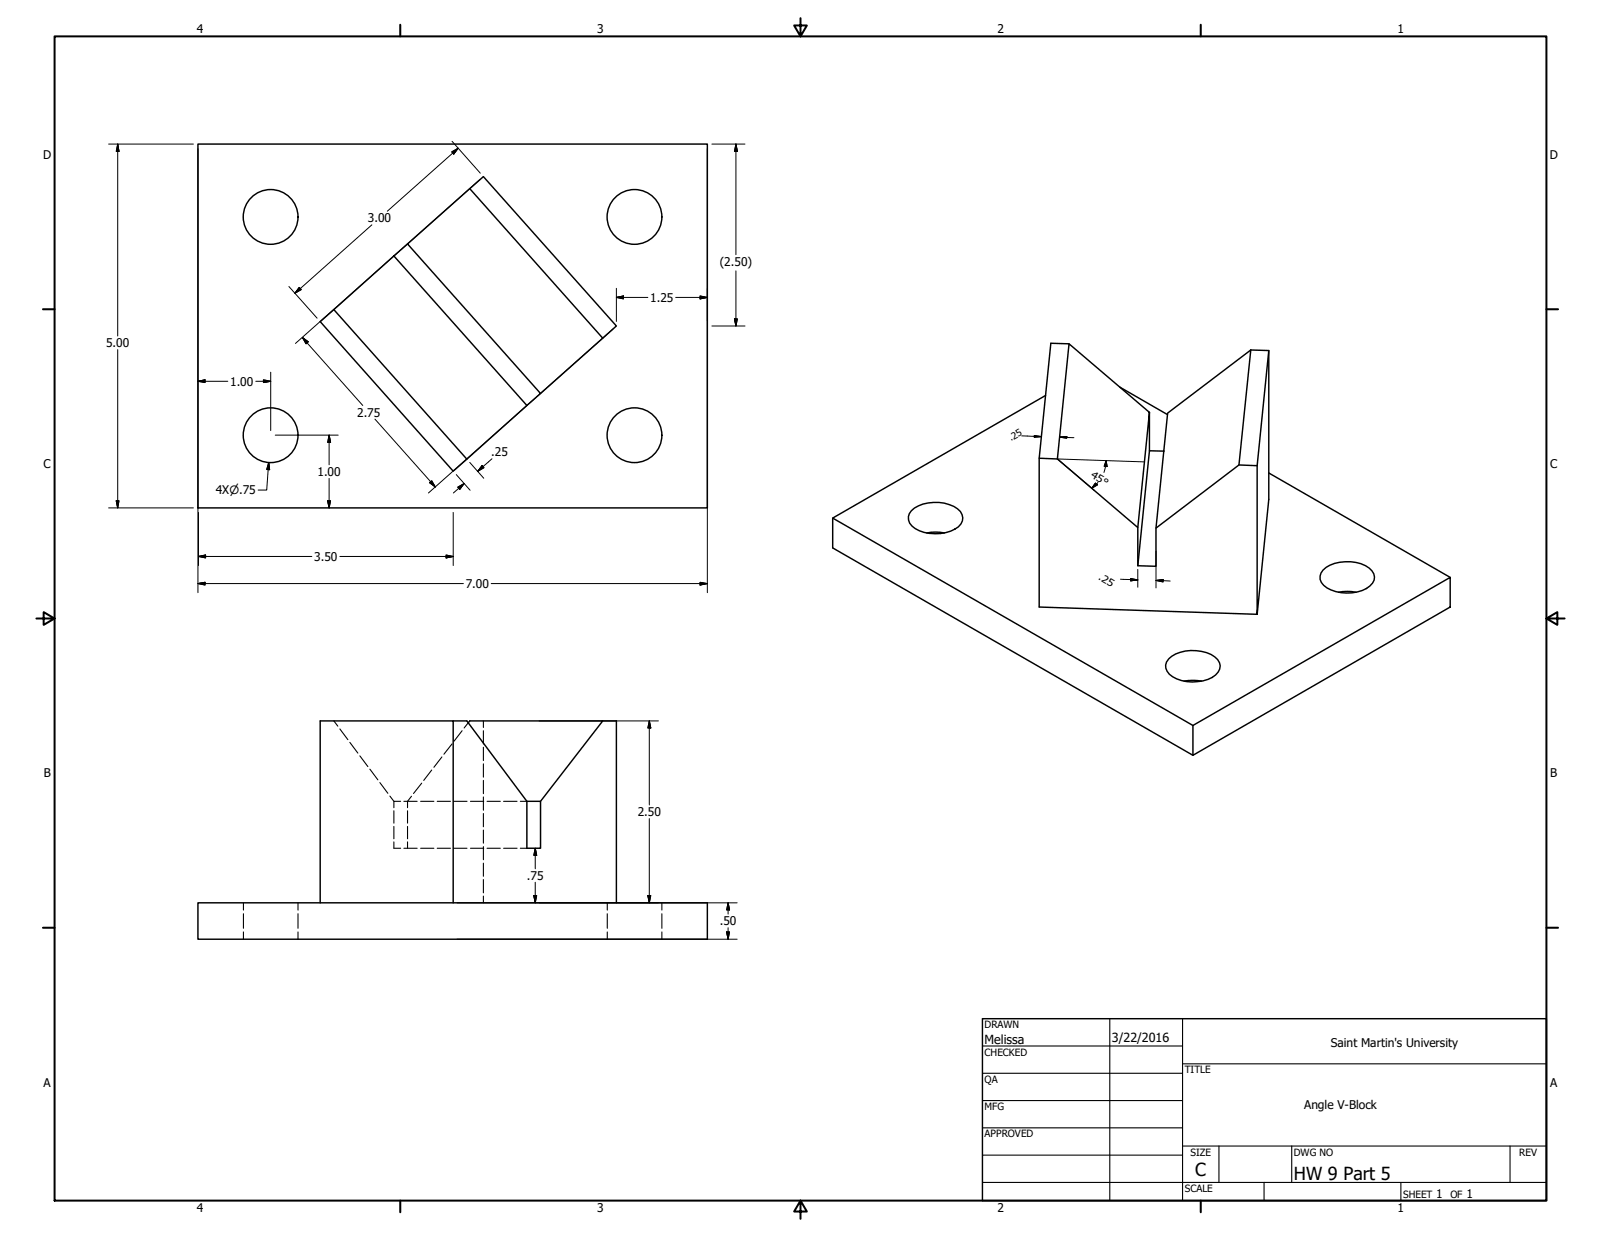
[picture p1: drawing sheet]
<svg xmlns="http://www.w3.org/2000/svg" width="559mm" height="432mm" viewBox="0 0 559 432" stroke-linecap="round" stroke-linejoin="round" font-family="sans-serif">
<!-- layer: Hidden (ANSI) -->
<g fill="none" stroke="#000" stroke-width=".38">
<path d="M116.5 251.7l1.4 1.8M118.6 254.4l2.8 3.8M122.1 259.1l2.8 3.8M157.8 259.7l-2.9 3.6M161.3 255.1l-2.8 3.6M163.4 252.3l-1.4 1.8M168.7 251.7v2.2M168.7 255.1v4.6M125.6 263.8l2.8 3.8M129.1 268.5l2.8 3.7M132.6 273.2l2.8 3.7M136.1 277.9l1.4 1.8"/>
<path d="M139.8 279.7h-2.3v2.2M141 279.7h4.6M143.6 277.9l-1.4 1.8v2.2M146.8 279.7h4.6M147.2 273.4l-2.9 3.6M150.7 268.8l-2.8 3.6M152.6 279.7h4.6M154.2 264.2l-2.8 3.6M158.4 279.7h4.6M164.2 279.7h4.6M168.7 260.9v4.6M168.7 266.6v4.7"/>
<path d="M168.7 272.4v4.7M168.7 278.2v4.6M170 279.7h4.6M175.8 279.7h4.7M181.6 279.7h2.3M137.5 293.9v2.2h2.3M137.5 283v4.3M137.5 288.5v4.3M141 296.1h4.6M142.2 283v4.3M142.2 288.5v4.3M142.2 293.9v2.2"/>
<path d="M146.8 296.1h4.6M152.6 296.1h4.6M158.4 296.1h4.6M164.2 296.1h4.6M168.7 284v4.6M168.7 289.8v4.5M168.7 295.5v4.6M170 296.1h4.6M175.8 296.1h4.7M181.6 296.1h2.3M85 315.2v2.5M85 319v5"/>
<path d="M104 315.2v2.5M104 319v5M168.7 301.3v4.6M168.7 307v4.7M168.7 312.8v2.4M212 315.2v2.5M212 319v5M231 315.2v2.5M231 319v5M85 325.3v2.6M104 325.3v2.6M212 325.3v2.6"/>
<path d="M231 325.3v2.6"/>
</g>
<!-- layer: Visible (ANSI) -->
<g fill="none" stroke="#000" stroke-width=".51">
<path d="M69.1 50.3h177.8v127h-177.8zM164 65.8l-21.8 19.4 46.5 52.2-4.8 4.1M164 65.8l46.4 52.2-21.7 19.4M164 65.8l4.7-4.1 46.4 52.1-4.7 4.2M142.2 85.2l-4.7 4.1M116.5 108.1l21-18.8 46.4 52.2-21 18.8zM116.5 108.1l-4.7 4.2 46.4 52.2 4.7-4.2M364.9 138l-74.3 42.8v10.5l125.8 72.4M373.1 120l-6.3-.2-4.1 40.2v51.9l76.1 2.5M390.8 135.1l16.7 9.6M436.6 122.2l-29.1 22-4 40.1v13.4l-6.4-.2 4.1-40.1 5 .1M436.6 122.2l-4.2 40.1-28.9 22"/>
<path d="M436.6 122.2l6.2 .2v51.9l-4 40.1v-51.8M442.8 122.4l-4 40.2-6.4-.3M362.7 160l6.4 .2M401.2 144l-28.1-24-4 40.2 28 23.9 4.1-40.1v13.4M318.1 178.3a13.9 13.9 0 0 1 16.1-.7 3.9 3.9 0 0 1 1.8 3.9 3.9 3.9 0 0 1-2.8 3.2 14.4 14.4 0 0 1-14.9-1.1 3.7 3.7 0 0 1-.2-5.3zM442.8 165.1l63.4 36.4M290.6 180.8l125.8 72.4M323.5 186.1a15.1 15.1 0 0 1 6.1 0M397.1 184.1v13.4M461.8 199a13.8 13.8 0 0 1 14.8-1.5 4.7 4.7 0 0 1 3 5 8.7 8.7 0 0 1-7.7 4.4 13.2 13.2 0 0 1-9.9-2.6 3.6 3.6 0 0 1-.2-5.3zM467.2 206.8a15.1 15.1 0 0 1 6.1 0M407.9 230a13.8 13.8 0 0 1 16.1-.7 3.7 3.7 0 0 1 .3 6.3 13.9 13.9 0 0 1-16.2-.3 3.6 3.6 0 0 1-.2-5.3z"/>
<path d="M413.3 237.7l3.1-.2 3 .2M158.2 251.7h4.7l21 28v16.4h4.8v-16.4h-4.8M163.4 252.3l.6-.6h46.4l-21.7 28M210.4 251.7h4.7v63.5M416.4 253.2l89.8-51.7v10.4l-89.8 51.8zM69.1 315.2h177.8v12.7h-177.8zM111.8 315.2v-63.5h46.4v63.5"/>
<circle cx="94.5" cy="75.7" r="9.6"/>
<circle cx="221.5" cy="75.7" r="9.6"/>
<circle cx="94.5" cy="151.9" r="9.6"/>
<circle cx="221.5" cy="151.9" r="9.6"/>
</g>
<!-- layer: Border (ANSI) -->
<g fill="none" stroke="#000" stroke-width=".7">
<path d="M19 12.7h520.8v406.4h-520.8zM139.7 8.6v4.1M279.4 6.3v6.4l-2.2-3.8h4.4l-2.2 3.8M419.1 8.6v4.1M15 107.9h4M539.8 107.9h4M12.7 215.9h6.3l-3.8-2.2v4.4l3.8-2.2M539.8 215.9l3.8 2.2v-4.4l-3.8 2.2h6.3M15 323.8h4M539.8 323.8h4M139.7 419.1v4.1M279.4 419.1l2.2 3.8h-4.4l2.2-3.8v6.3"/>
<path d="M419.1 419.1v4.1"/>
</g>
<!-- layer: Title (ANSI) -->
<g fill="none" stroke="#000" stroke-width=".38">
<path d="M387.3 355.6v63.5M412.7 355.6v63.5M342.9 365.1h69.8M342.9 374.6h69.8M412.7 371.3h127.1M342.9 384.2h69.8M342.9 393.7h69.8M342.9 412.7h196.9M342.9 403.2h69.8M412.7 400h127.1M425.4 400v12.7M441.2 412.7v6.4"/>
<path d="M450.8 400v12.7M488.9 412.7v6.4M527 400v12.7"/>
</g>
<path d="M342.9 355.6h196.9v63.5h-196.9z" fill="none" stroke="#000" stroke-width=".51"/>
<!-- layer: Dimension (ANSI) -->
<g fill="none" stroke="#000" stroke-width=".35">
<path d="M37.9 50.3h29.6M41.1 50.3l.4 2.5h-.9zM41.1 50.3v67M69.1 51.9v155M157.7 53l2.2-1.2-1.5 2zM157.8 49.3l9.8 11.2M159.9 51.8l-24.7 21.9M246.9 51.9v155M248.5 50.3h11.5M256.9 50.3l.5 2.5h-1.1zM256.9 50.3v38.6M129.8 78.5l-26.9 23.9"/>
<path d="M167.5 62.7l-64.4 57.2M256.9 94.6v19.2M100.8 100l9.9 11.1M104.5 100.3l.7 .8-2.3 1.3zM105.5 117.8l2.1 1.5-.8 .7zM105.5 117.8l21.1 23.7M213.9 114.9l-64.4 57.2M215.1 103.8l2.5-.5v1zM215.1 103.8h11M215.1 100.6v11.6M235.8 103.8h11.1M244.3 103.3l2.6 .5-2.6 .5z"/>
<path d="M248.5 113.8h11.5M256.3 111.3h1.1l-.5 2.5zM41.1 122v55.3M69.1 133.1l2.5-.5v.9zM69.1 133.1h10.4M89.3 133.1h5.2M91.9 132.6l2.6 .5-2.6 .4zM94.5 129.9v20.4M96.1 151.9h21.9M114.9 151.9l.5 2.5h-1zM114.9 151.9v10.3M130.9 146.3l21.1 23.7"/>
<path d="M356.6 152.1l6.9 .3M361 152l2.5 .4-2.5 .2zM369.8 152.6l2.6-.2-.1 .6zM369.8 152.6l5 .2M37.9 177.3h29.6M40.6 174.8h.9l-.4 2.5zM69.3 178.9v18.5M93.8 161.4l.3 2.6-1-.1zM93.8 161.4l-.7 9.7h-3M114.4 174.8h1l-.5 2.5zM114.9 167v10.3M149.9 168.5l.8-.7 1.3 2.2z"/>
<path d="M158.2 178.9v18.5M159.3 165.7l4.8 5.4M159.8 170.1l2.2-1.3-1.5 2zM162 168.8l-3.8 3.3M164 161.4l4.8 5.5M168.3 162.5l.6 .8-2.1 1.2zM171.7 160.1l-4.9 4.4M382.3 168.7l.8 .5-2 1.2zM383.2 168.4l-2.1 2M386.1 160.8l.3 2.1-1-.1zM386.1 160.8l-.2 2-.6 2.1M399.2 161.2l-30.1-1 12.9 11"/>
<path d="M69.3 194.2l2.5-.5v1.1zM69.3 194.2h39.5M118.6 194.2h39.6M155.7 193.7l2.5 .5-2.5 .6zM397.1 198.8v6.2M403.5 192.3v12.9M69.1 203.7l2.5-.4v.9zM69.1 203.7h92.6M171.4 203.7h75.5M244.3 203.3l2.6 .4-2.6 .5zM391.1 202.2l6 .2M394.7 201.9l2.4 .5-2.4 .4z"/>
<path d="M403.5 202.6l2.5-.3v.8zM403.5 202.6l4.9 .2M188.2 251.7h41.6M226.6 251.7l.5 2.4h-1zM226.6 251.7v29.3M186.8 296.1l.5 2.5h-1zM186.8 296.1v7.2M226.6 285.8v29.4M159.6 315.2h97.7M186.3 312.6h1l-.5 2.6zM186.8 308v7.2M226.1 312.6h1l-.5 2.6z"/>
<path d="M254.1 315.2l.5 2.4h-1zM254.1 315.2v3.9M159.6 327.9h97.7M253.6 325.3h1l-.5 2.6zM254.1 323.8v4.1"/>
</g>
<g fill="#000" stroke="#000" stroke-width=".35">
<path d="M41.1 50.3l.4 2.5zM41.1 50.3l.4 2.5h-.9zM159.9 51.8l-1.5 2zM157.7 53l2.2-1.2-1.5 2zM256.9 50.3l.5 2.5zM256.9 50.3l.5 2.5h-1.1zM104.5 100.3l-1.6 2.1zM104.5 100.3l.7 .8-2.3 1.3zM105.5 117.8l2.1 1.5zM105.5 117.8l2.1 1.5-.8 .7zM215.1 103.8l2.5-.5zM215.1 103.8l2.5-.5v1z"/>
<path d="M244.3 104.3l2.6-.5zM244.3 103.3l2.6 .5-2.6 .5zM256.3 111.3l.6 2.5zM256.3 111.3h1.1l-.5 2.5zM69.1 133.1l2.5-.5zM69.1 133.1l2.5-.5v.9zM91.9 133.5l2.6-.4zM91.9 132.6l2.6 .5-2.6 .4zM114.9 151.9l.5 2.5zM114.9 151.9l.5 2.5h-1zM361 152.6l2.5-.2zM361 152l2.5 .4-2.5 .2z"/>
<path d="M369.8 152.6l2.6-.2zM369.8 152.6l2.6-.2-.1 .6zM40.6 174.8l.5 2.5zM40.6 174.8h.9l-.4 2.5zM93.8 161.4l.3 2.6zM93.8 161.4l.3 2.6-1-.1zM114.4 174.8l.5 2.5zM114.4 174.8h1l-.5 2.5zM149.9 168.5l2.1 1.5zM149.9 168.5l.8-.7 1.3 2.2zM162 168.8l-1.5 2zM159.8 170.1l2.2-1.3-1.5 2z"/>
<path d="M168.3 162.5l-1.5 2zM168.3 162.5l.6 .8-2.1 1.2zM382.3 168.7l-1.2 1.7zM382.3 168.7l.8 .5-2 1.2zM386.1 160.8l.3 2.1zM386.1 160.8l.3 2.1-1-.1zM69.3 194.2l2.5-.5zM69.3 194.2l2.5-.5v1.1zM155.7 194.8l2.5-.6zM155.7 193.7l2.5 .5-2.5 .6zM69.1 203.7l2.5-.4zM69.1 203.7l2.5-.4v.9z"/>
<path d="M244.3 204.2l2.6-.5zM244.3 203.3l2.6 .4-2.6 .5zM394.7 202.8l2.4-.4zM394.7 201.9l2.4 .5-2.4 .4zM403.5 202.6l2.5-.3zM403.5 202.6l2.5-.3v.8zM226.6 251.7l.5 2.4zM226.6 251.7l.5 2.4h-1zM186.8 296.1l.5 2.5zM186.8 296.1l.5 2.5h-1zM186.3 312.6l.5 2.6zM186.3 312.6h1l-.5 2.6z"/>
<path d="M226.1 312.6l.5 2.6zM226.1 312.6h1l-.5 2.6zM254.1 315.2l.5 2.4zM254.1 315.2l.5 2.4h-1zM253.6 325.3l.5 2.6zM253.6 325.3h1l-.5 2.6z"/>
</g>
<g font-size="6.3">
<text x="417.2" y="410.6">C</text>
<text x="451.6" y="411.9">HW 9 Part 5</text>
</g>
<g font-size="4.4">
<text x="343.7" y="364.3">Melissa</text>
<text x="388.1" y="363.7">3/22/2016</text>
</g>
<g font-size="4.2">
<text x="68.7" y="11.7">4</text>
<text x="208.4" y="11.7">3</text>
<text x="348.1" y="11.7">2</text>
<text x="487.8" y="11.7">1</text>
<text x="15.1" y="55.5">D</text>
<text x="540.9" y="55.5">D</text>
<text x="128.4" y="77.7">3.00</text>
<text x="251.2" y="92.9">(2.50)</text>
<text x="226.9" y="105.3">1.25</text>
<text x="37" y="121.2">5.00</text>
<text x="80.3" y="134.6">1.00</text>
<text x="124.7" y="145.4">2.75</text>
<text x="171.4" y="159.3">.25</text>
<text x="15.2" y="163.4">C</text>
<text x="110.8" y="166.1">1.00</text>
<text x="541" y="163.4">C</text>
<text x="75.3" y="172.5">4X⌀.75</text>
<text x="109.7" y="195.8">3.50</text>
<text x="162.6" y="205.2">7.00</text>
<text x="15.3" y="271.4">B</text>
<text x="541.1" y="271.4">B</text>
<text x="222.6" y="284.9">2.50</text>
<text x="183.9" y="307.1">.75</text>
<text x="251.2" y="323">.50</text>
<text x="464.5" y="365.4">Saint Martin's University</text>
<text x="15.2" y="379.3">A</text>
<text x="541" y="379.3">A</text>
<text x="455.2" y="387.3">Angle V-Block</text>
<text x="501.3" y="418.3">1</text>
<text x="511.8" y="418.3">1</text>
<text x="68.7" y="423.2">4</text>
<text x="208.4" y="423.2">3</text>
<text x="348.1" y="423.2">2</text>
<text x="487.8" y="423.2">1</text>
</g>
<g font-size="3.6">
<text x="380.5" y="166.6" transform="rotate(30 380.5 166.6)">45°</text>
<text x="383.2" y="202.1" transform="rotate(30 383.2 202.1)">.25</text>
</g>
<g font-size="3.5">
<text x="343.7" y="358.9">DRAWN</text>
<text x="343.7" y="368.5">CHECKED</text>
<text x="413.5" y="374.6">TITLE</text>
<text x="343.7" y="378">QA</text>
<text x="343.7" y="387.5">MFG</text>
<text x="343.7" y="397.1">APPROVED</text>
<text x="415.5" y="403.4">SIZE</text>
<text x="451.6" y="403.4">DWG NO</text>
<text x="530.3" y="403.4">REV</text>
<text x="413.5" y="416.1">SCALE</text>
<text x="489.7" y="418.3">SHEET</text>
<text x="506.2" y="418.3">OF</text>
</g>
<text font-size="3.4" x="352.9" y="154.1" transform="rotate(-30 352.9 154.1)">.25</text>
</svg>
